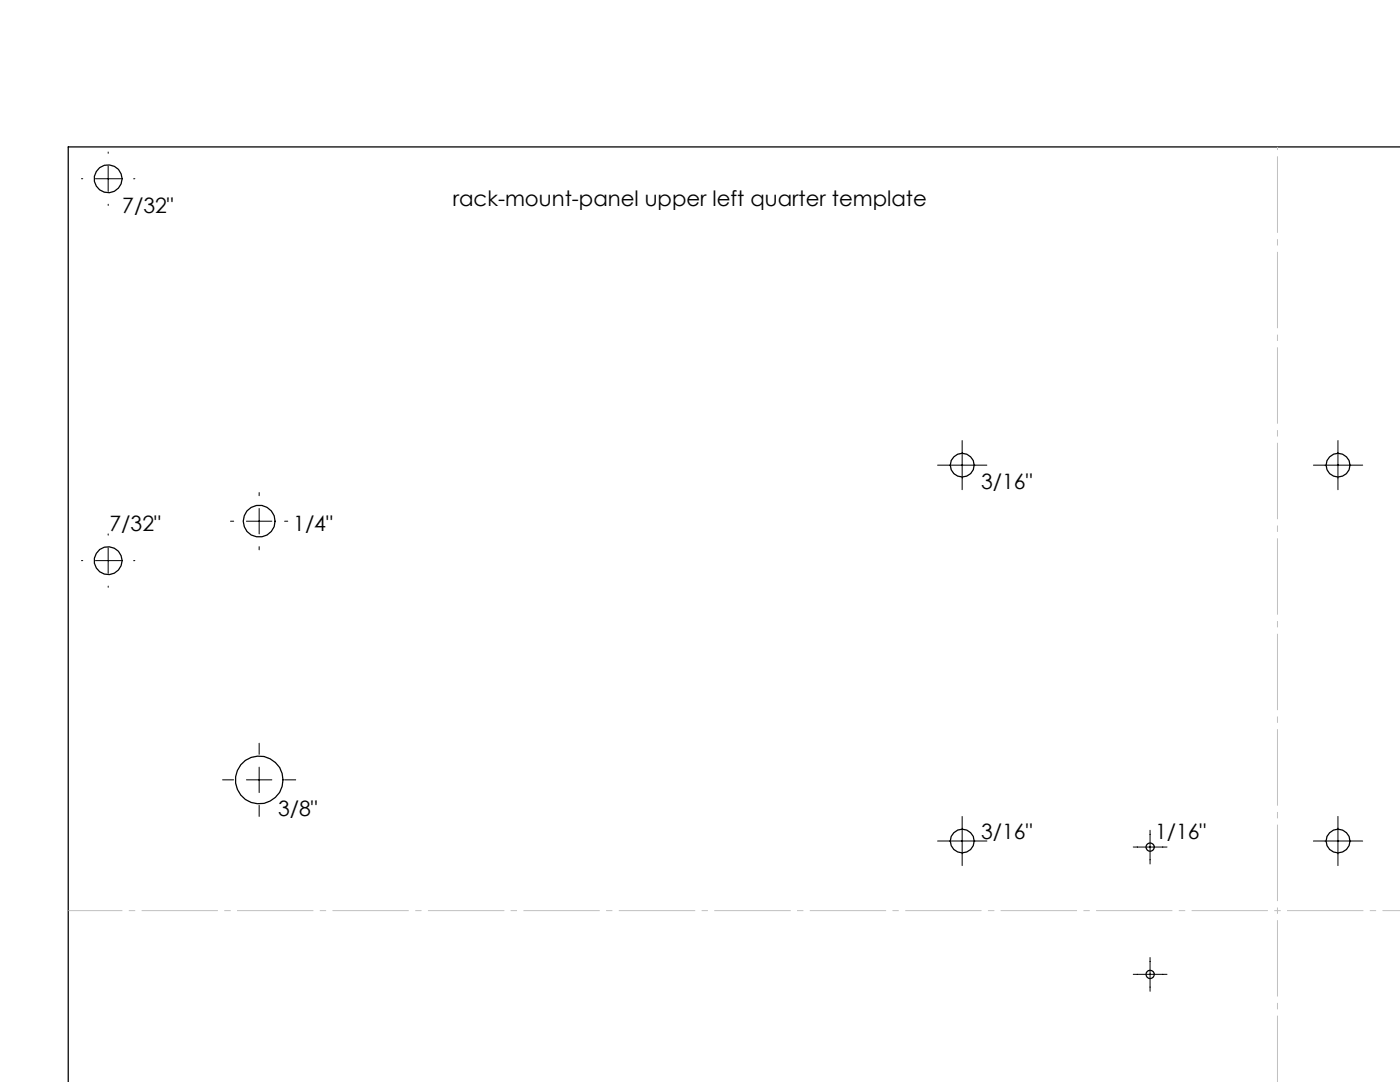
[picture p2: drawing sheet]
<svg xmlns="http://www.w3.org/2000/svg" width="279mm" height="216mm" viewBox="0 0 279 216" stroke-linecap="round" stroke-linejoin="round" font-family="sans-serif">
<g fill="none" stroke="#000" stroke-width=".25">
<path d="M279.4 29.3h-265.8v186.6"/>
<circle cx="21.6" cy="35.7" r="2.79"/>
<circle cx="192" cy="92.8" r="2.38"/>
<circle cx="267" cy="92.8" r="2.38"/>
<circle cx="21.6" cy="111.9" r="2.79"/>
<circle cx="51.7" cy="104" r="3.2"/>
<circle cx="51.7" cy="155.6" r="4.8"/>
<circle cx="192" cy="167.8" r="2.38"/>
<circle cx="229.5" cy="169" r=".83"/>
<circle cx="267" cy="167.8" r="2.38"/>
<circle cx="229.5" cy="194.4" r=".83"/>
</g>
<path d="M254.9 215.9v-186.6" fill="none" stroke="#c0c0c0" stroke-width=".2" stroke-dasharray="15.2 1.3 1.3 1.3" stroke-dashoffset="-1.9" stroke-linecap="butt"/>
<path d="M279.4 181.7h-265.8" fill="none" stroke="#c0c0c0" stroke-width=".2" stroke-dasharray="15.2 1.3 1.3 1.3" stroke-dashoffset="4.4" stroke-linecap="butt"/>
<g fill="none" stroke="#000" stroke-width=".2">
<path d="M16.3 35.7h.2M19.1 35.7h5M21.6 30.3v.3M21.6 33.1v5.1M26.7 35.7h.2M21.6 40.7v.3M51.7 98.3v.6M187.1 92.8h9.9M192 87.9v9.8M262.1 92.8h9.9M267 87.9v9.8M16.3 111.9h.2"/>
<path d="M19.1 111.9h5M21.6 106.5v.3M21.6 109.3v5.1M21.6 116.9v.3M26.7 111.9h.2M46 104h.6M49.2 104h5.1M51.7 101.5v5M51.7 109.1v.6M56.8 104h.6M44.4 155.6h2.2M49.2 155.6h5.1"/>
<path d="M51.7 148.3v2.2M51.7 153.1v5.1M56.8 155.6h2.2M51.7 160.7v2.2M187.1 167.8h9.9M192 162.9v9.8M226.2 169h6.7M229.5 165.7v6.7M262.1 167.8h9.9M267 162.9v9.8M226.2 194.4h6.7M229.5 191.1v6.7"/>
</g>
<g font-size="4.2">
<text x="90.4" y="41.1">rack-mount-panel upper left quarter template</text>
<text x="24.4" y="42.4">7/32&quot;</text>
<text x="195.8" y="97.5">3/16&quot;</text>
<text x="21.9" y="105.9">7/32&quot;</text>
<text x="58.5" y="105.9">1/4&quot;</text>
<text x="55.5" y="162.8">3/8&quot;</text>
<text x="195.8" y="167.5">3/16&quot;</text>
<text x="230.5" y="167.5">1/16&quot;</text>
</g>
</svg>
